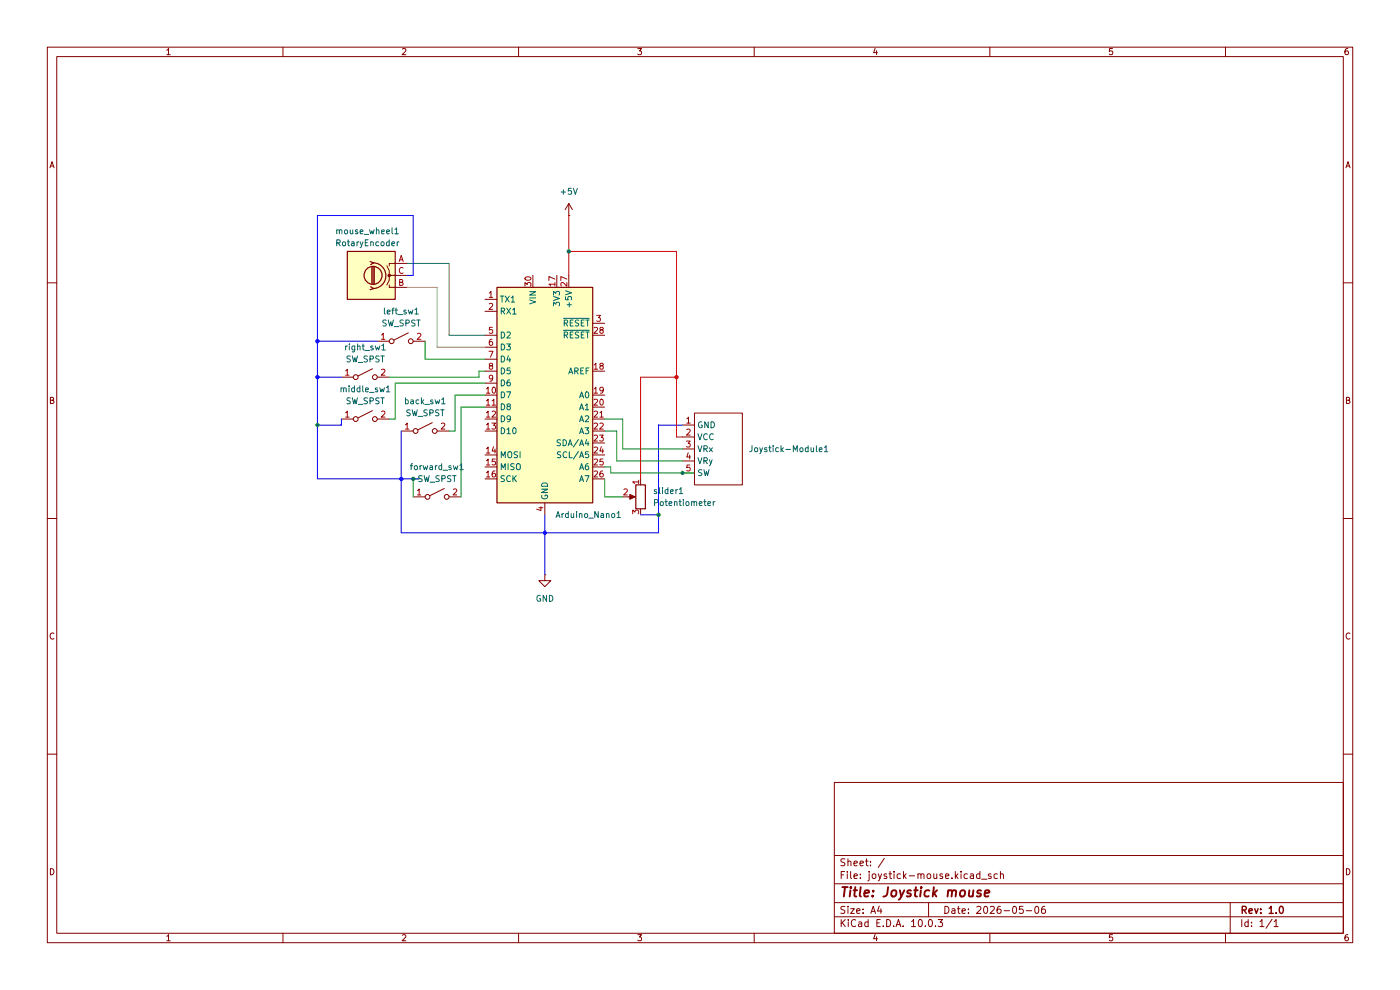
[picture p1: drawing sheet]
(kicad_sch
 (version 20260306)
 (generator "eeschema")
 (generator_version "10.0")
 (paper "A4")
 (title_block
  (title "Joystick mouse")
  (date "2026-05-06")
  (rev "1.0"))
 (lib_symbols
  (symbol "COM-09032:KY-023_Joystick" (exclude_from_sim no) (in_bom yes) (on_board yes)
   (in_pos_files yes)
   (duplicate_pin_numbers_are_jumpers no)
   (property "Reference" "Joystick-Module1" (at 6.35 0.0001 0) (show_name no) (do_not_autoplace no) (effects (font (size 1.27 1.27)) (justify left)))
   (property "Value" "" (at 0 0 0) (show_name no) (do_not_autoplace no) (effects (font (size 1.27 1.27))))
   (property "Footprint" "ky-023_joystick:ky-023_joystick" (at 1.524 -15.494 0) (show_name no) (do_not_autoplace no) (hide yes) (effects (font (size 1.27 1.27))))
   (property "Datasheet" "https://www.alldatasheet.com/datasheet-pdf/pdf/2134619/JOY-IT/KY-023.html" (at 0.762 -13.462 0) (show_name no) (do_not_autoplace no) (hide yes) (effects (font (size 1.27 1.27))))
   (property "Description" "2-Axis Joystick Module" (at 0.762 -11.176 0) (show_name no) (do_not_autoplace no) (hide yes) (effects (font (size 1.27 1.27))))
   (symbol "KY-023_Joystick_0_1"
    (rectangle (start -5.08 7.62) (end 5.08 -7.62) (stroke (width 0) (type default)) (fill (type none))))
   (symbol "KY-023_Joystick_1_1"
    (pin input line (at -7.62 5.08 0) (length 2.54) (name "GND" (effects (font (size 1.27 1.27)))) (number "1" (effects (font (size 1.27 1.27)))))
    (pin power_in line (at -7.62 2.54 0) (length 2.54) (name "VCC" (effects (font (size 1.27 1.27)))) (number "2" (effects (font (size 1.27 1.27)))))
    (pin output line (at -7.62 0 0) (length 2.54) (name "VRx" (effects (font (size 1.27 1.27)))) (number "3" (effects (font (size 1.27 1.27)))))
    (pin output line (at -7.62 -2.54 0) (length 2.54) (name "VRy" (effects (font (size 1.27 1.27)))) (number "4" (effects (font (size 1.27 1.27)))))
    (pin output line (at -7.62 -5.08 0) (length 2.54) (name "SW" (effects (font (size 1.27 1.27)))) (number "5" (effects (font (size 1.27 1.27))))))
   (embedded_fonts no))
  (symbol "Device:R_Potentiometer"
   (pin_names
    (offset 1.016) (hide yes)) (exclude_from_sim no) (in_bom yes) (on_board yes)
   (in_pos_files yes)
   (duplicate_pin_numbers_are_jumpers no)
   (property "Reference" "RV" (at -4.445 0 90) (show_name no) (do_not_autoplace no) (effects (font (size 1.27 1.27))))
   (property "Value" "R_Potentiometer" (at -2.54 0 90) (show_name no) (do_not_autoplace no) (effects (font (size 1.27 1.27))))
   (property "Footprint" "" (at 0 0 0) (show_name no) (do_not_autoplace no) (hide yes) (effects (font (size 1.27 1.27))))
   (property "Datasheet" "" (at 0 0 0) (show_name no) (do_not_autoplace no) (hide yes) (effects (font (size 1.27 1.27))))
   (property "Description" "Potentiometer" (at 0 0 0) (show_name no) (do_not_autoplace no) (hide yes) (effects (font (size 1.27 1.27))))
   (property "Sim.Device" "R" (at 0 0 0) (show_name no) (do_not_autoplace no) (hide yes) (effects (font (size 1.27 1.27))))
   (property "Sim.Type" "POT" (at 0 0 0) (show_name no) (do_not_autoplace no) (hide yes) (effects (font (size 1.27 1.27))))
   (property "Sim.Pins" "1=r0 2=wiper 3=r1" (at 0 0 0) (show_name no) (do_not_autoplace no) (hide yes) (effects (font (size 1.27 1.27))))
   (symbol "R_Potentiometer_0_1"
    (rectangle (start 1.016 2.54) (end -1.016 -2.54) (stroke (width 0.254) (type default)) (fill (type none)))
    (polyline (pts (xy 1.143 0) (xy 2.286 0.508) (xy 2.286 -0.508) (xy 1.143 0)) (stroke (width 0) (type default)) (fill (type outline)))
    (polyline (pts (xy 2.54 0) (xy 1.524 0)) (stroke (width 0) (type default)) (fill (type none))))
   (symbol "R_Potentiometer_1_1"
    (pin passive line (at 0 3.81 270) (length 1.27) (name "1" (effects (font (size 1.27 1.27)))) (number "1" (effects (font (size 1.27 1.27)))))
    (pin passive line (at 3.81 0 180) (length 1.27) (name "2" (effects (font (size 1.27 1.27)))) (number "2" (effects (font (size 1.27 1.27)))))
    (pin passive line (at 0 -3.81 90) (length 1.27) (name "3" (effects (font (size 1.27 1.27)))) (number "3" (effects (font (size 1.27 1.27))))))
   (embedded_fonts no))
  (symbol "Device:RotaryEncoder"
   (pin_names
    (offset 0.254) (hide yes)) (exclude_from_sim no) (in_bom yes) (on_board yes)
   (in_pos_files yes)
   (duplicate_pin_numbers_are_jumpers no)
   (property "Reference" "SW" (at 0 6.604 0) (show_name no) (do_not_autoplace no) (effects (font (size 1.27 1.27))))
   (property "Value" "RotaryEncoder" (at 0 -6.604 0) (show_name no) (do_not_autoplace no) (effects (font (size 1.27 1.27))))
   (property "Footprint" "" (at -3.81 4.064 0) (show_name no) (do_not_autoplace no) (hide yes) (effects (font (size 1.27 1.27))))
   (property "Datasheet" "" (at 0 6.604 0) (show_name no) (do_not_autoplace no) (hide yes) (effects (font (size 1.27 1.27))))
   (property "Description" "Rotary encoder, dual channel, incremental quadrate outputs" (at 0 0 0) (show_name no) (do_not_autoplace no) (hide yes) (effects (font (size 1.27 1.27))))
   (symbol "RotaryEncoder_0_1"
    (rectangle (start -5.08 5.08) (end 5.08 -5.08) (stroke (width 0.254) (type default)) (fill (type background)))
    (polyline (pts (xy -5.08 2.54) (xy -3.81 2.54) (xy -3.81 2.032)) (stroke (width 0) (type default)) (fill (type none)))
    (polyline (pts (xy -5.08 0) (xy -3.81 0) (xy -3.81 -1.016) (xy -3.302 -2.032)) (stroke (width 0) (type default)) (fill (type none)))
    (polyline (pts (xy -5.08 -2.54) (xy -3.81 -2.54) (xy -3.81 -2.032)) (stroke (width 0) (type default)) (fill (type none)))
    (polyline (pts (xy -4.318 0) (xy -3.81 0) (xy -3.81 1.016) (xy -3.302 2.032)) (stroke (width 0) (type default)) (fill (type none)))
    (circle (center -3.81 0) (radius 0.254) (stroke (width 0) (type default)) (fill (type outline)))
    (polyline (pts (xy -0.635 -1.778) (xy -0.635 1.778)) (stroke (width 0.254) (type default)) (fill (type none)))
    (circle (center -0.381 0) (radius 1.905) (stroke (width 0.254) (type default)) (fill (type none)))
    (polyline (pts (xy -0.381 -1.778) (xy -0.381 1.778)) (stroke (width 0.254) (type default)) (fill (type none)))
    (arc (start -0.381 -2.794) (mid -3.0988 -0.0635) (end -0.381 2.667) (stroke (width 0.254) (type default)) (fill (type none)))
    (polyline (pts (xy -0.127 1.778) (xy -0.127 -1.778)) (stroke (width 0.254) (type default)) (fill (type none)))
    (polyline (pts (xy 0.254 2.921) (xy -0.508 2.667) (xy 0.127 2.286)) (stroke (width 0.254) (type default)) (fill (type none)))
    (polyline (pts (xy 0.254 -3.048) (xy -0.508 -2.794) (xy 0.127 -2.413)) (stroke (width 0.254) (type default)) (fill (type none))))
   (symbol "RotaryEncoder_1_1"
    (pin passive line (at -7.62 2.54 0) (length 2.54) (name "A" (effects (font (size 1.27 1.27)))) (number "A" (effects (font (size 1.27 1.27)))))
    (pin passive line (at -7.62 -2.54 0) (length 2.54) (name "B" (effects (font (size 1.27 1.27)))) (number "B" (effects (font (size 1.27 1.27)))))
    (pin passive line (at -7.62 0 0) (length 2.54) (name "C" (effects (font (size 1.27 1.27)))) (number "C" (effects (font (size 1.27 1.27))))))
   (embedded_fonts no))
  (symbol "MCU_Module:Arduino_Nano_Every" (exclude_from_sim no) (in_bom yes) (on_board yes)
   (in_pos_files yes)
   (duplicate_pin_numbers_are_jumpers no)
   (property "Reference" "A" (at -10.16 23.495 0) (show_name no) (do_not_autoplace no) (effects (font (size 1.27 1.27)) (justify left bottom)))
   (property "Value" "Arduino_Nano_Every" (at 5.08 -24.13 0) (show_name no) (do_not_autoplace no) (effects (font (size 1.27 1.27)) (justify left top)))
   (property "Footprint" "Module:Arduino_Nano" (at 0 0 0) (show_name no) (do_not_autoplace no) (hide yes) (effects (font (size 1.27 1.27)
    (italic yes))))
   (property "Datasheet" "https://content.arduino.cc/assets/NANOEveryV3.0_sch.pdf" (at 0 0 0) (show_name no) (do_not_autoplace no) (hide yes) (effects (font (size 1.27 1.27))))
   (property "Description" "Arduino Nano Every" (at 0 0 0) (show_name no) (do_not_autoplace no) (hide yes) (effects (font (size 1.27 1.27))))
   (symbol "Arduino_Nano_Every_0_1"
    (rectangle (start -10.16 22.86) (end 10.16 -22.86) (stroke (width 0.254) (type default)) (fill (type background))))
   (symbol "Arduino_Nano_Every_1_1"
    (pin bidirectional line (at -12.7 20.32 0) (length 2.54) (name "TX1" (effects (font (size 1.27 1.27)))) (number "1" (effects (font (size 1.27 1.27)))))
    (pin bidirectional line (at -12.7 17.78 0) (length 2.54) (name "RX1" (effects (font (size 1.27 1.27)))) (number "2" (effects (font (size 1.27 1.27)))))
    (pin input line (at 12.7 15.24 180) (length 2.54) (name "~{RESET}" (effects (font (size 1.27 1.27)))) (number "3" (effects (font (size 1.27 1.27)))))
    (pin power_in line (at 0 -25.4 90) (length 2.54) (name "GND" (effects (font (size 1.27 1.27)))) (number "4" (effects (font (size 1.27 1.27)))))
    (pin bidirectional line (at -12.7 12.7 0) (length 2.54) (name "D2" (effects (font (size 1.27 1.27)))) (number "5" (effects (font (size 1.27 1.27)))))
    (pin bidirectional line (at -12.7 10.16 0) (length 2.54) (name "D3" (effects (font (size 1.27 1.27)))) (number "6" (effects (font (size 1.27 1.27)))))
    (pin bidirectional line (at -12.7 7.62 0) (length 2.54) (name "D4" (effects (font (size 1.27 1.27)))) (number "7" (effects (font (size 1.27 1.27)))))
    (pin bidirectional line (at -12.7 5.08 0) (length 2.54) (name "D5" (effects (font (size 1.27 1.27)))) (number "8" (effects (font (size 1.27 1.27)))))
    (pin bidirectional line (at -12.7 2.54 0) (length 2.54) (name "D6" (effects (font (size 1.27 1.27)))) (number "9" (effects (font (size 1.27 1.27)))))
    (pin bidirectional line (at -12.7 0 0) (length 2.54) (name "D7" (effects (font (size 1.27 1.27)))) (number "10" (effects (font (size 1.27 1.27)))))
    (pin bidirectional line (at -12.7 -2.54 0) (length 2.54) (name "D8" (effects (font (size 1.27 1.27)))) (number "11" (effects (font (size 1.27 1.27)))))
    (pin bidirectional line (at -12.7 -5.08 0) (length 2.54) (name "D9" (effects (font (size 1.27 1.27)))) (number "12" (effects (font (size 1.27 1.27)))))
    (pin bidirectional line (at -12.7 -7.62 0) (length 2.54) (name "D10" (effects (font (size 1.27 1.27)))) (number "13" (effects (font (size 1.27 1.27)))))
    (pin bidirectional line (at -12.7 -12.7 0) (length 2.54) (name "MOSI" (effects (font (size 1.27 1.27)))) (number "14" (effects (font (size 1.27 1.27)))))
    (pin bidirectional line (at -12.7 -15.24 0) (length 2.54) (name "MISO" (effects (font (size 1.27 1.27)))) (number "15" (effects (font (size 1.27 1.27)))))
    (pin bidirectional line (at -12.7 -17.78 0) (length 2.54) (name "SCK" (effects (font (size 1.27 1.27)))) (number "16" (effects (font (size 1.27 1.27)))))
    (pin power_out line (at 2.54 25.4 270) (length 2.54) (name "3V3" (effects (font (size 1.27 1.27)))) (number "17" (effects (font (size 1.27 1.27)))))
    (pin input line (at 12.7 5.08 180) (length 2.54) (name "AREF" (effects (font (size 1.27 1.27)))) (number "18" (effects (font (size 1.27 1.27)))))
    (pin bidirectional line (at 12.7 0 180) (length 2.54) (name "A0" (effects (font (size 1.27 1.27)))) (number "19" (effects (font (size 1.27 1.27)))))
    (pin bidirectional line (at 12.7 -2.54 180) (length 2.54) (name "A1" (effects (font (size 1.27 1.27)))) (number "20" (effects (font (size 1.27 1.27)))))
    (pin bidirectional line (at 12.7 -5.08 180) (length 2.54) (name "A2" (effects (font (size 1.27 1.27)))) (number "21" (effects (font (size 1.27 1.27)))))
    (pin bidirectional line (at 12.7 -7.62 180) (length 2.54) (name "A3" (effects (font (size 1.27 1.27)))) (number "22" (effects (font (size 1.27 1.27)))))
    (pin bidirectional line (at 12.7 -10.16 180) (length 2.54) (name "SDA/A4" (effects (font (size 1.27 1.27)))) (number "23" (effects (font (size 1.27 1.27)))))
    (pin bidirectional line (at 12.7 -12.7 180) (length 2.54) (name "SCL/A5" (effects (font (size 1.27 1.27)))) (number "24" (effects (font (size 1.27 1.27)))))
    (pin bidirectional line (at 12.7 -15.24 180) (length 2.54) (name "A6" (effects (font (size 1.27 1.27)))) (number "25" (effects (font (size 1.27 1.27)))))
    (pin bidirectional line (at 12.7 -17.78 180) (length 2.54) (name "A7" (effects (font (size 1.27 1.27)))) (number "26" (effects (font (size 1.27 1.27)))))
    (pin power_out line (at 5.08 25.4 270) (length 2.54) (name "+5V" (effects (font (size 1.27 1.27)))) (number "27" (effects (font (size 1.27 1.27)))))
    (pin input line (at 12.7 12.7 180) (length 2.54) (name "~{RESET}" (effects (font (size 1.27 1.27)))) (number "28" (effects (font (size 1.27 1.27)))))
    (pin passive line (at 0 -25.4 90) (length 2.54) (hide yes) (name "GND" (effects (font (size 1.27 1.27)))) (number "29" (effects (font (size 1.27 1.27)))))
    (pin power_in line (at -2.54 25.4 270) (length 2.54) (name "VIN" (effects (font (size 1.27 1.27)))) (number "30" (effects (font (size 1.27 1.27))))))
   (embedded_fonts no))
  (symbol "Switch:SW_SPST"
   (pin_names
    (offset 0) (hide yes)) (exclude_from_sim no) (in_bom yes) (on_board yes)
   (in_pos_files yes)
   (duplicate_pin_numbers_are_jumpers no)
   (property "Reference" "SW" (at 0 3.175 0) (show_name no) (do_not_autoplace no) (effects (font (size 1.27 1.27))))
   (property "Value" "SW_SPST" (at 0 -2.54 0) (show_name no) (do_not_autoplace no) (effects (font (size 1.27 1.27))))
   (property "Footprint" "" (at 0 0 0) (show_name no) (do_not_autoplace no) (hide yes) (effects (font (size 1.27 1.27))))
   (property "Datasheet" "" (at 0 0 0) (show_name no) (do_not_autoplace no) (hide yes) (effects (font (size 1.27 1.27))))
   (property "Description" "Single Pole Single Throw (SPST) switch" (at 0 0 0) (show_name no) (do_not_autoplace no) (hide yes) (effects (font (size 1.27 1.27))))
   (symbol "SW_SPST_0_0"
    (circle (center -2.032 0) (radius 0.508) (stroke (width 0) (type default)) (fill (type none)))
    (polyline (pts (xy -1.524 0.254) (xy 1.524 1.778)) (stroke (width 0) (type default)) (fill (type none)))
    (circle (center 2.032 0) (radius 0.508) (stroke (width 0) (type default)) (fill (type none))))
   (symbol "SW_SPST_1_1"
    (pin passive line (at -5.08 0 0) (length 2.54) (name "A" (effects (font (size 1.27 1.27)))) (number "1" (effects (font (size 1.27 1.27)))))
    (pin passive line (at 5.08 0 180) (length 2.54) (name "B" (effects (font (size 1.27 1.27)))) (number "2" (effects (font (size 1.27 1.27))))))
   (embedded_fonts no))
  (symbol "power:+5V"
   (power global)
   (pin_numbers (hide yes))
   (pin_names
    (offset 0) (hide yes)) (exclude_from_sim no) (in_bom yes) (on_board yes)
   (in_pos_files yes)
   (duplicate_pin_numbers_are_jumpers no)
   (property "Reference" "#PWR" (at 0 -3.81 0) (show_name no) (do_not_autoplace no) (hide yes) (effects (font (size 1.27 1.27))))
   (property "Value" "+5V" (at 0 3.556 0) (show_name no) (do_not_autoplace no) (effects (font (size 1.27 1.27))))
   (property "Footprint" "" (at 0 0 0) (show_name no) (do_not_autoplace no) (hide yes) (effects (font (size 1.27 1.27))))
   (property "Datasheet" "" (at 0 0 0) (show_name no) (do_not_autoplace no) (hide yes) (effects (font (size 1.27 1.27))))
   (property "Description" "Power symbol creates a global label with name \"+5V\"" (at 0 0 0) (show_name no) (do_not_autoplace no) (hide yes) (effects (font (size 1.27 1.27))))
   (symbol "+5V_0_1"
    (polyline (pts (xy -0.762 1.27) (xy 0 2.54)) (stroke (width 0) (type default)) (fill (type none)))
    (polyline (pts (xy 0 2.54) (xy 0.762 1.27)) (stroke (width 0) (type default)) (fill (type none)))
    (polyline (pts (xy 0 0) (xy 0 2.54)) (stroke (width 0) (type default)) (fill (type none))))
   (symbol "+5V_1_1"
    (pin power_in line (at 0 0 90) (length 0) (name "" (effects (font (size 1.27 1.27)))) (number "1" (effects (font (size 1.27 1.27))))))
   (embedded_fonts no))
  (symbol "power:GND"
   (power global)
   (pin_numbers (hide yes))
   (pin_names
    (offset 0) (hide yes)) (exclude_from_sim no) (in_bom yes) (on_board yes)
   (in_pos_files yes)
   (duplicate_pin_numbers_are_jumpers no)
   (property "Reference" "#PWR" (at 0 -6.35 0) (show_name no) (do_not_autoplace no) (hide yes) (effects (font (size 1.27 1.27))))
   (property "Value" "GND" (at 0 -3.81 0) (show_name no) (do_not_autoplace no) (effects (font (size 1.27 1.27))))
   (property "Footprint" "" (at 0 0 0) (show_name no) (do_not_autoplace no) (hide yes) (effects (font (size 1.27 1.27))))
   (property "Datasheet" "" (at 0 0 0) (show_name no) (do_not_autoplace no) (hide yes) (effects (font (size 1.27 1.27))))
   (property "Description" "Power symbol creates a global label with name \"GND\" , ground" (at 0 0 0) (show_name no) (do_not_autoplace no) (hide yes) (effects (font (size 1.27 1.27))))
   (symbol "GND_0_1"
    (polyline (pts (xy 0 0) (xy 0 -1.27) (xy 1.27 -1.27) (xy 0 -2.54) (xy -1.27 -1.27) (xy 0 -1.27)) (stroke (width 0) (type default)) (fill (type none))))
   (symbol "GND_1_1"
    (pin power_in line (at 0 0 270) (length 0) (name "" (effects (font (size 1.27 1.27)))) (number "1" (effects (font (size 1.27 1.27))))))
   (embedded_fonts no)))
 (junction
  (at 67.31 80.01)
  (diameter 0)
  (color 0 0 255 1))
 (junction
  (at 143.51 80.01)
  (diameter 0)
  (color 255 0 0 1))
 (junction
  (at 139.7 109.22)
  (diameter 0)
  (color 0 0 0 0))
 (junction
  (at 87.63 101.6)
  (diameter 0)
  (color 0 0 0 0))
 (junction
  (at 120.65 53.34)
  (diameter 0)
  (color 0 0 0 0))
 (junction
  (at 115.57 113.03)
  (diameter 0)
  (color 0 0 255 1))
 (junction
  (at 144.78 100.33)
  (diameter 0)
  (color 0 0 0 0))
 (junction
  (at 67.31 90.17)
  (diameter 0)
  (color 0 0 0 0))
 (junction
  (at 85.09 101.6)
  (diameter 0)
  (color 0 0 255 1))
 (junction
  (at 67.31 72.39)
  (diameter 0)
  (color 0 0 255 1))
 (wire
  (pts (xy 128.27 91.44) (xy 130.81 91.44))
  (stroke (width 0) (type default)))
 (wire
  (pts (xy 90.17 76.2) (xy 102.87 76.2))
  (stroke (width 0) (type default)))
 (wire
  (pts (xy 139.7 90.17) (xy 144.78 90.17))
  (stroke (width 0) (type default) (color 0 0 255 1)))
 (wire
  (pts (xy 115.57 109.22) (xy 115.57 113.03))
  (stroke (width 0) (type default) (color 0 0 255 1)))
 (wire
  (pts (xy 96.52 83.82) (xy 102.87 83.82))
  (stroke (width 0) (type default)))
 (wire
  (pts (xy 83.82 88.9) (xy 83.82 81.28))
  (stroke (width 0) (type default)))
 (wire
  (pts (xy 96.52 91.44) (xy 96.52 83.82))
  (stroke (width 0) (type default)))
 (wire
  (pts (xy 120.65 53.34) (xy 120.65 58.42))
  (stroke (width 0) (type default) (color 255 0 0 1)))
 (wire
  (pts (xy 132.08 95.25) (xy 144.78 95.25))
  (stroke (width 0) (type default)))
 (wire
  (pts (xy 143.51 80.01) (xy 143.51 92.71))
  (stroke (width 0) (type default) (color 255 0 0 1)))
 (wire
  (pts (xy 139.7 90.17) (xy 139.7 109.22))
  (stroke (width 0) (type default) (color 0 0 255 1)))
 (wire
  (pts (xy 132.08 88.9) (xy 132.08 95.25))
  (stroke (width 0) (type default)))
 (wire
  (pts (xy 72.39 80.01) (xy 67.31 80.01))
  (stroke (width 0) (type default) (color 0 0 255 1)))
 (wire
  (pts (xy 129.54 99.06) (xy 128.27 99.06))
  (stroke (width 0) (type default)))
 (wire
  (pts (xy 82.55 88.9) (xy 83.82 88.9))
  (stroke (width 0) (type default)))
 (wire
  (pts (xy 129.54 100.33) (xy 144.78 100.33))
  (stroke (width 0) (type default)))
 (wire
  (pts (xy 67.31 45.72) (xy 67.31 72.39))
  (stroke (width 0) (type default) (color 0 0 255 1)))
 (wire
  (pts (xy 92.71 60.96) (xy 92.71 73.66))
  (stroke (width 0) (type default) (color 132 132 132 1)))
 (wire
  (pts (xy 135.89 101.6) (xy 135.89 80.01))
  (stroke (width 0) (type default) (color 255 0 0 1)))
 (wire
  (pts (xy 139.7 113.03) (xy 115.57 113.03))
  (stroke (width 0) (type default) (color 0 0 255 1)))
 (wire
  (pts (xy 87.63 58.42) (xy 87.63 45.72))
  (stroke (width 0) (type default) (color 0 0 255 1)))
 (wire
  (pts (xy 85.09 113.03) (xy 115.57 113.03))
  (stroke (width 0) (type default) (color 0 0 255 1)))
 (wire
  (pts (xy 86.36 60.96) (xy 92.71 60.96))
  (stroke (width 0) (type default) (color 132 132 132 1)))
 (wire
  (pts (xy 95.25 55.88) (xy 95.25 71.12))
  (stroke (width 0) (type default) (color 72 72 72 1)))
 (wire
  (pts (xy 95.25 91.44) (xy 96.52 91.44))
  (stroke (width 0) (type default)))
 (wire
  (pts (xy 67.31 72.39) (xy 67.31 80.01))
  (stroke (width 0) (type default) (color 0 0 255 1)))
 (wire
  (pts (xy 139.7 109.22) (xy 139.7 113.03))
  (stroke (width 0) (type default) (color 0 0 255 1)))
 (wire
  (pts (xy 72.39 88.9) (xy 72.39 90.17))
  (stroke (width 0) (type default) (color 0 0 255 1)))
 (wire
  (pts (xy 67.31 101.6) (xy 85.09 101.6))
  (stroke (width 0) (type default) (color 0 0 255 1)))
 (wire
  (pts (xy 101.6 78.74) (xy 102.87 78.74))
  (stroke (width 0) (type default)))
 (wire
  (pts (xy 101.6 80.01) (xy 82.55 80.01))
  (stroke (width 0) (type default)))
 (wire
  (pts (xy 87.63 101.6) (xy 88.9 101.6))
  (stroke (width 0) (type default)))
 (wire
  (pts (xy 143.51 53.34) (xy 120.65 53.34))
  (stroke (width 0) (type default) (color 255 0 0 1)))
 (wire
  (pts (xy 130.81 97.79) (xy 130.81 91.44))
  (stroke (width 0) (type default)))
 (wire
  (pts (xy 85.09 91.44) (xy 85.09 101.6))
  (stroke (width 0) (type default) (color 0 0 255 1)))
 (wire
  (pts (xy 87.63 45.72) (xy 67.31 45.72))
  (stroke (width 0) (type default) (color 0 0 255 1)))
 (wire
  (pts (xy 128.27 105.41) (xy 132.08 105.41))
  (stroke (width 0) (type default)))
 (wire
  (pts (xy 87.63 105.41) (xy 87.63 101.6))
  (stroke (width 0) (type default)))
 (wire
  (pts (xy 88.9 101.6) (xy 87.63 101.6))
  (stroke (width 0) (type default) (color 0 0 255 1)))
 (wire
  (pts (xy 143.51 53.34) (xy 143.51 80.01))
  (stroke (width 0) (type default) (color 255 0 0 1)))
 (wire
  (pts (xy 147.32 100.33) (xy 144.78 100.33))
  (stroke (width 0) (type default)))
 (wire
  (pts (xy 135.89 80.01) (xy 143.51 80.01))
  (stroke (width 0) (type default) (color 255 0 0 1)))
 (wire
  (pts (xy 101.6 78.74) (xy 101.6 80.01))
  (stroke (width 0) (type default)))
 (wire
  (pts (xy 67.31 80.01) (xy 67.31 90.17))
  (stroke (width 0) (type default) (color 0 0 255 1)))
 (wire
  (pts (xy 85.09 101.6) (xy 85.09 113.03))
  (stroke (width 0) (type default) (color 0 0 255 1)))
 (wire
  (pts (xy 86.36 58.42) (xy 87.63 58.42))
  (stroke (width 0) (type default) (color 0 0 255 1)))
 (wire
  (pts (xy 97.79 86.36) (xy 97.79 105.41))
  (stroke (width 0) (type default)))
 (wire
  (pts (xy 135.89 109.22) (xy 139.7 109.22))
  (stroke (width 0) (type default) (color 0 0 255 1)))
 (wire
  (pts (xy 97.79 86.36) (xy 102.87 86.36))
  (stroke (width 0) (type default)))
 (wire
  (pts (xy 92.71 73.66) (xy 102.87 73.66))
  (stroke (width 0) (type default) (color 132 132 132 1)))
 (wire
  (pts (xy 83.82 81.28) (xy 102.87 81.28))
  (stroke (width 0) (type default)))
 (wire
  (pts (xy 143.51 92.71) (xy 144.78 92.71))
  (stroke (width 0) (type default) (color 255 0 0 1)))
 (wire
  (pts (xy 87.63 101.6) (xy 85.09 101.6))
  (stroke (width 0) (type default) (color 0 0 255 1)))
 (wire
  (pts (xy 67.31 90.17) (xy 72.39 90.17))
  (stroke (width 0) (type default) (color 0 0 255 1)))
 (wire
  (pts (xy 128.27 101.6) (xy 128.27 105.41))
  (stroke (width 0) (type default)))
 (wire
  (pts (xy 115.57 113.03) (xy 115.57 121.92))
  (stroke (width 0) (type default) (color 0 0 255 1)))
 (wire
  (pts (xy 95.25 71.12) (xy 102.87 71.12))
  (stroke (width 0) (type default) (color 72 72 72 1)))
 (wire
  (pts (xy 129.54 100.33) (xy 129.54 99.06))
  (stroke (width 0) (type default)))
 (wire
  (pts (xy 132.08 88.9) (xy 128.27 88.9))
  (stroke (width 0) (type default)))
 (wire
  (pts (xy 80.01 72.39) (xy 67.31 72.39))
  (stroke (width 0) (type default) (color 0 0 255 1)))
 (wire
  (pts (xy 120.65 45.72) (xy 120.65 53.34))
  (stroke (width 0) (type default) (color 255 0 0 1)))
 (wire
  (pts (xy 67.31 90.17) (xy 67.31 101.6))
  (stroke (width 0) (type default) (color 0 0 255 1)))
 (wire
  (pts (xy 86.36 55.88) (xy 95.25 55.88))
  (stroke (width 0) (type default) (color 72 72 72 1)))
 (wire
  (pts (xy 144.78 97.79) (xy 130.81 97.79))
  (stroke (width 0) (type default)))
 (wire
  (pts (xy 90.17 72.39) (xy 90.17 76.2))
  (stroke (width 0) (type default)))
 (symbol
  (lib_id "COM-09032:KY-023_Joystick")
  (at 152.4 95.25 0)
  (unit 1)
  (body_style 1)
  (exclude_from_sim no)
  (in_bom yes)
  (on_board yes)
  (in_pos_files yes)
  (dnp no)
  (fields_autoplaced yes)
  (property "Reference" "Joystick-Module1" (at 158.75 95.2499 0) (show_name no) (do_not_autoplace no) (effects (font (size 1.27 1.27)) (justify left)))
  (property "Value" "" (at 152.4 95.25 0) (show_name no) (do_not_autoplace no) (effects (font (size 1.27 1.27))))
  (property "Footprint" "ky-023_joystick:ky-023_joystick" (at 153.924 110.744 0) (hide yes) (show_name no) (do_not_autoplace no) (effects (font (size 1.27 1.27))))
  (property "Datasheet" "https://www.alldatasheet.com/datasheet-pdf/pdf/2134619/JOY-IT/KY-023.html" (at 153.162 108.712 0) (hide yes) (show_name no) (do_not_autoplace no) (effects (font (size 1.27 1.27))))
  (property "Description" "2-Axis Joystick Module" (at 153.162 106.426 0) (hide yes) (show_name no) (do_not_autoplace no) (effects (font (size 1.27 1.27))))
  (pin "3")
  (pin "1")
  (pin "2")
  (pin "5")
  (pin "4"))
 (symbol
  (lib_id "Device:RotaryEncoder")
  (at 78.74 58.42 0)
  (mirror y)
  (unit 1)
  (body_style 1)
  (exclude_from_sim no)
  (in_bom yes)
  (on_board yes)
  (in_pos_files yes)
  (dnp no)
  (property "Reference" "mouse_wheel1" (at 84.836 49.022 0) (show_name no) (do_not_autoplace no) (effects (font (size 1.27 1.27)) (justify left)))
  (property "Value" "RotaryEncoder" (at 84.836 51.562 0) (show_name no) (do_not_autoplace no) (effects (font (size 1.27 1.27)) (justify left)))
  (property "Footprint" "Rotary_Encoder:RotaryEncoder_Bourns_Horizontal_PEC12R-2x17F-Nxxxx" (at 82.55 54.356 0) (hide yes) (show_name no) (do_not_autoplace no) (effects (font (size 1.27 1.27))))
  (property "Datasheet" "" (at 78.74 51.816 0) (hide yes) (show_name no) (do_not_autoplace no) (effects (font (size 1.27 1.27))))
  (property "Description" "Rotary encoder, dual channel, incremental quadrate outputs" (at 78.74 58.42 0) (hide yes) (show_name no) (do_not_autoplace no) (effects (font (size 1.27 1.27))))
  (pin "C")
  (pin "B")
  (pin "A"))
 (symbol
  (lib_id "Switch:SW_SPST")
  (at 90.17 91.44 0)
  (unit 1)
  (body_style 1)
  (exclude_from_sim no)
  (in_bom yes)
  (on_board yes)
  (in_pos_files yes)
  (dnp no)
  (fields_autoplaced yes)
  (property "Reference" "back_sw1" (at 90.17 85.09 0) (show_name no) (do_not_autoplace no) (effects (font (size 1.27 1.27))))
  (property "Value" "SW_SPST" (at 90.17 87.63 0) (show_name no) (do_not_autoplace no) (effects (font (size 1.27 1.27))))
  (property "Footprint" "Button_Switch_THT:SW_XKB_DM1-16UP-1" (at 90.17 91.44 0) (hide yes) (show_name no) (do_not_autoplace no) (effects (font (size 1.27 1.27))))
  (property "Datasheet" "" (at 90.17 91.44 0) (hide yes) (show_name no) (do_not_autoplace no) (effects (font (size 1.27 1.27))))
  (property "Description" "Single Pole Single Throw (SPST) switch" (at 90.17 91.44 0) (hide yes) (show_name no) (do_not_autoplace no) (effects (font (size 1.27 1.27))))
  (pin "2")
  (pin "1"))
 (symbol
  (lib_id "power:GND")
  (at 115.57 121.92 0)
  (unit 1)
  (body_style 1)
  (exclude_from_sim no)
  (in_bom yes)
  (on_board yes)
  (in_pos_files yes)
  (dnp no)
  (fields_autoplaced yes)
  (property "Reference" "#PWR01" (at 115.57 128.27 0) (hide yes) (show_name no) (do_not_autoplace no) (effects (font (size 1.27 1.27))))
  (property "Value" "GND" (at 115.57 127 0) (show_name no) (do_not_autoplace no) (effects (font (size 1.27 1.27))))
  (property "Footprint" "" (at 115.57 121.92 0) (hide yes) (show_name no) (do_not_autoplace no) (effects (font (size 1.27 1.27))))
  (property "Datasheet" "" (at 115.57 121.92 0) (hide yes) (show_name no) (do_not_autoplace no) (effects (font (size 1.27 1.27))))
  (property "Description" "Power symbol creates a global label with name \"GND\" , ground" (at 115.57 121.92 0) (hide yes) (show_name no) (do_not_autoplace no) (effects (font (size 1.27 1.27))))
  (pin "1"))
 (symbol
  (lib_id "power:+5V")
  (at 120.65 45.72 0)
  (unit 1)
  (body_style 1)
  (exclude_from_sim no)
  (in_bom yes)
  (on_board yes)
  (in_pos_files yes)
  (dnp no)
  (fields_autoplaced yes)
  (property "Reference" "#PWR02" (at 120.65 49.53 0) (hide yes) (show_name no) (do_not_autoplace no) (effects (font (size 1.27 1.27))))
  (property "Value" "+5V" (at 120.65 40.64 0) (show_name no) (do_not_autoplace no) (effects (font (size 1.27 1.27))))
  (property "Footprint" "" (at 120.65 45.72 0) (hide yes) (show_name no) (do_not_autoplace no) (effects (font (size 1.27 1.27))))
  (property "Datasheet" "" (at 120.65 45.72 0) (hide yes) (show_name no) (do_not_autoplace no) (effects (font (size 1.27 1.27))))
  (property "Description" "Power symbol creates a global label with name \"+5V\"" (at 120.65 45.72 0) (hide yes) (show_name no) (do_not_autoplace no) (effects (font (size 1.27 1.27))))
  (pin "1"))
 (symbol
  (lib_id "Device:R_Potentiometer")
  (at 135.89 105.41 0)
  (mirror y)
  (unit 1)
  (body_style 1)
  (exclude_from_sim no)
  (in_bom yes)
  (on_board yes)
  (in_pos_files yes)
  (dnp no)
  (fields_autoplaced yes)
  (property "Reference" "slider1" (at 138.43 104.1399 0) (show_name no) (do_not_autoplace no) (effects (font (size 1.27 1.27)) (justify right)))
  (property "Value" "Potentiometer" (at 138.43 106.6799 0) (show_name no) (do_not_autoplace no) (effects (font (size 1.27 1.27)) (justify right)))
  (property "Footprint" "Potentiometer_THT:Potentiometer_Bourns_PTA3043_Single_Slide" (at 135.89 105.41 0) (hide yes) (show_name no) (do_not_autoplace no) (effects (font (size 1.27 1.27))))
  (property "Datasheet" "" (at 135.89 105.41 0) (hide yes) (show_name no) (do_not_autoplace no) (effects (font (size 1.27 1.27))))
  (property "Description" "Potentiometer" (at 135.89 105.41 0) (hide yes) (show_name no) (do_not_autoplace no) (effects (font (size 1.27 1.27))))
  (property "Sim.Device" "R" (at 135.89 105.41 0) (hide yes) (show_name no) (do_not_autoplace no) (effects (font (size 1.27 1.27))))
  (property "Sim.Type" "POT" (at 135.89 105.41 0) (hide yes) (show_name no) (do_not_autoplace no) (effects (font (size 1.27 1.27))))
  (property "Sim.Pins" "1=r0 2=wiper 3=r1" (at 135.89 105.41 0) (hide yes) (show_name no) (do_not_autoplace no) (effects (font (size 1.27 1.27))))
  (pin "3")
  (pin "1")
  (pin "2"))
 (symbol
  (lib_id "Switch:SW_SPST")
  (at 92.71 105.41 0)
  (unit 1)
  (body_style 1)
  (exclude_from_sim no)
  (in_bom yes)
  (on_board yes)
  (in_pos_files yes)
  (dnp no)
  (fields_autoplaced yes)
  (property "Reference" "forward_sw1" (at 92.71 99.06 0) (show_name no) (do_not_autoplace no) (effects (font (size 1.27 1.27))))
  (property "Value" "SW_SPST" (at 92.71 101.6 0) (show_name no) (do_not_autoplace no) (effects (font (size 1.27 1.27))))
  (property "Footprint" "Button_Switch_THT:SW_XKB_DM1-16UP-1" (at 92.71 105.41 0) (hide yes) (show_name no) (do_not_autoplace no) (effects (font (size 1.27 1.27))))
  (property "Datasheet" "" (at 92.71 105.41 0) (hide yes) (show_name no) (do_not_autoplace no) (effects (font (size 1.27 1.27))))
  (property "Description" "Single Pole Single Throw (SPST) switch" (at 92.71 105.41 0) (hide yes) (show_name no) (do_not_autoplace no) (effects (font (size 1.27 1.27))))
  (pin "2")
  (pin "1"))
 (symbol
  (lib_id "Switch:SW_SPST")
  (at 77.47 88.9 0)
  (unit 1)
  (body_style 1)
  (exclude_from_sim no)
  (in_bom yes)
  (on_board yes)
  (in_pos_files yes)
  (dnp no)
  (fields_autoplaced yes)
  (property "Reference" "middle_sw1" (at 77.47 82.55 0) (show_name no) (do_not_autoplace no) (effects (font (size 1.27 1.27))))
  (property "Value" "SW_SPST" (at 77.47 85.09 0) (show_name no) (do_not_autoplace no) (effects (font (size 1.27 1.27))))
  (property "Footprint" "Button_Switch_THT:SW_XKB_DM1-16UP-1" (at 77.47 88.9 0) (hide yes) (show_name no) (do_not_autoplace no) (effects (font (size 1.27 1.27))))
  (property "Datasheet" "" (at 77.47 88.9 0) (hide yes) (show_name no) (do_not_autoplace no) (effects (font (size 1.27 1.27))))
  (property "Description" "Single Pole Single Throw (SPST) switch" (at 77.47 88.9 0) (hide yes) (show_name no) (do_not_autoplace no) (effects (font (size 1.27 1.27))))
  (pin "2")
  (pin "1"))
 (symbol
  (lib_id "MCU_Module:Arduino_Nano_Every")
  (at 115.57 83.82 0)
  (unit 1)
  (body_style 1)
  (exclude_from_sim no)
  (in_bom yes)
  (on_board yes)
  (in_pos_files yes)
  (dnp no)
  (fields_autoplaced yes)
  (property "Reference" "Arduino_Nano1" (at 117.7133 109.22 0) (show_name no) (do_not_autoplace no) (effects (font (size 1.27 1.27)) (justify left)))
  (property "Value" "" (at 117.7133 111.76 0) (show_name no) (do_not_autoplace no) (effects (font (size 1.27 1.27)) (justify left)))
  (property "Footprint" "Module:Arduino_Nano" (at 115.57 83.82 0) (hide yes) (show_name no) (do_not_autoplace no) (effects (font (size 1.27 1.27)
    (italic yes))))
  (property "Datasheet" "https://content.arduino.cc/assets/NANOEveryV3.0_sch.pdf" (at 115.57 83.82 0) (hide yes) (show_name no) (do_not_autoplace no) (effects (font (size 1.27 1.27))))
  (property "Description" "Arduino Nano Every" (at 115.57 83.82 0) (hide yes) (show_name no) (do_not_autoplace no) (effects (font (size 1.27 1.27))))
  (pin "29")
  (pin "20")
  (pin "7")
  (pin "8")
  (pin "24")
  (pin "17")
  (pin "21")
  (pin "25")
  (pin "23")
  (pin "28")
  (pin "19")
  (pin "27")
  (pin "18")
  (pin "30")
  (pin "26")
  (pin "22")
  (pin "16")
  (pin "15")
  (pin "14")
  (pin "13")
  (pin "12")
  (pin "11")
  (pin "10")
  (pin "9")
  (pin "6")
  (pin "5")
  (pin "4")
  (pin "3")
  (pin "2")
  (pin "1"))
 (symbol
  (lib_id "Switch:SW_SPST")
  (at 85.09 72.39 0)
  (unit 1)
  (body_style 1)
  (exclude_from_sim no)
  (in_bom yes)
  (on_board yes)
  (in_pos_files yes)
  (dnp no)
  (fields_autoplaced yes)
  (property "Reference" "left_sw1" (at 85.09 66.04 0) (show_name no) (do_not_autoplace no) (effects (font (size 1.27 1.27))))
  (property "Value" "SW_SPST" (at 85.09 68.58 0) (show_name no) (do_not_autoplace no) (effects (font (size 1.27 1.27))))
  (property "Footprint" "Button_Switch_THT:SW_XKB_DM1-16UP-1" (at 85.09 72.39 0) (hide yes) (show_name no) (do_not_autoplace no) (effects (font (size 1.27 1.27))))
  (property "Datasheet" "" (at 85.09 72.39 0) (hide yes) (show_name no) (do_not_autoplace no) (effects (font (size 1.27 1.27))))
  (property "Description" "Single Pole Single Throw (SPST) switch" (at 85.09 72.39 0) (hide yes) (show_name no) (do_not_autoplace no) (effects (font (size 1.27 1.27))))
  (pin "2")
  (pin "1"))
 (symbol
  (lib_id "Switch:SW_SPST")
  (at 77.47 80.01 0)
  (unit 1)
  (body_style 1)
  (exclude_from_sim no)
  (in_bom yes)
  (on_board yes)
  (in_pos_files yes)
  (dnp no)
  (fields_autoplaced yes)
  (property "Reference" "right_sw1" (at 77.47 73.66 0) (show_name no) (do_not_autoplace no) (effects (font (size 1.27 1.27))))
  (property "Value" "SW_SPST" (at 77.47 76.2 0) (show_name no) (do_not_autoplace no) (effects (font (size 1.27 1.27))))
  (property "Footprint" "Button_Switch_THT:SW_XKB_DM1-16UP-1" (at 77.47 80.01 0) (hide yes) (show_name no) (do_not_autoplace no) (effects (font (size 1.27 1.27))))
  (property "Datasheet" "" (at 77.47 80.01 0) (hide yes) (show_name no) (do_not_autoplace no) (effects (font (size 1.27 1.27))))
  (property "Description" "Single Pole Single Throw (SPST) switch" (at 77.47 80.01 0) (hide yes) (show_name no) (do_not_autoplace no) (effects (font (size 1.27 1.27))))
  (pin "2")
  (pin "1"))
 (sheet_instances
  (path ""
   (page "1")))
 (embedded_fonts no))
